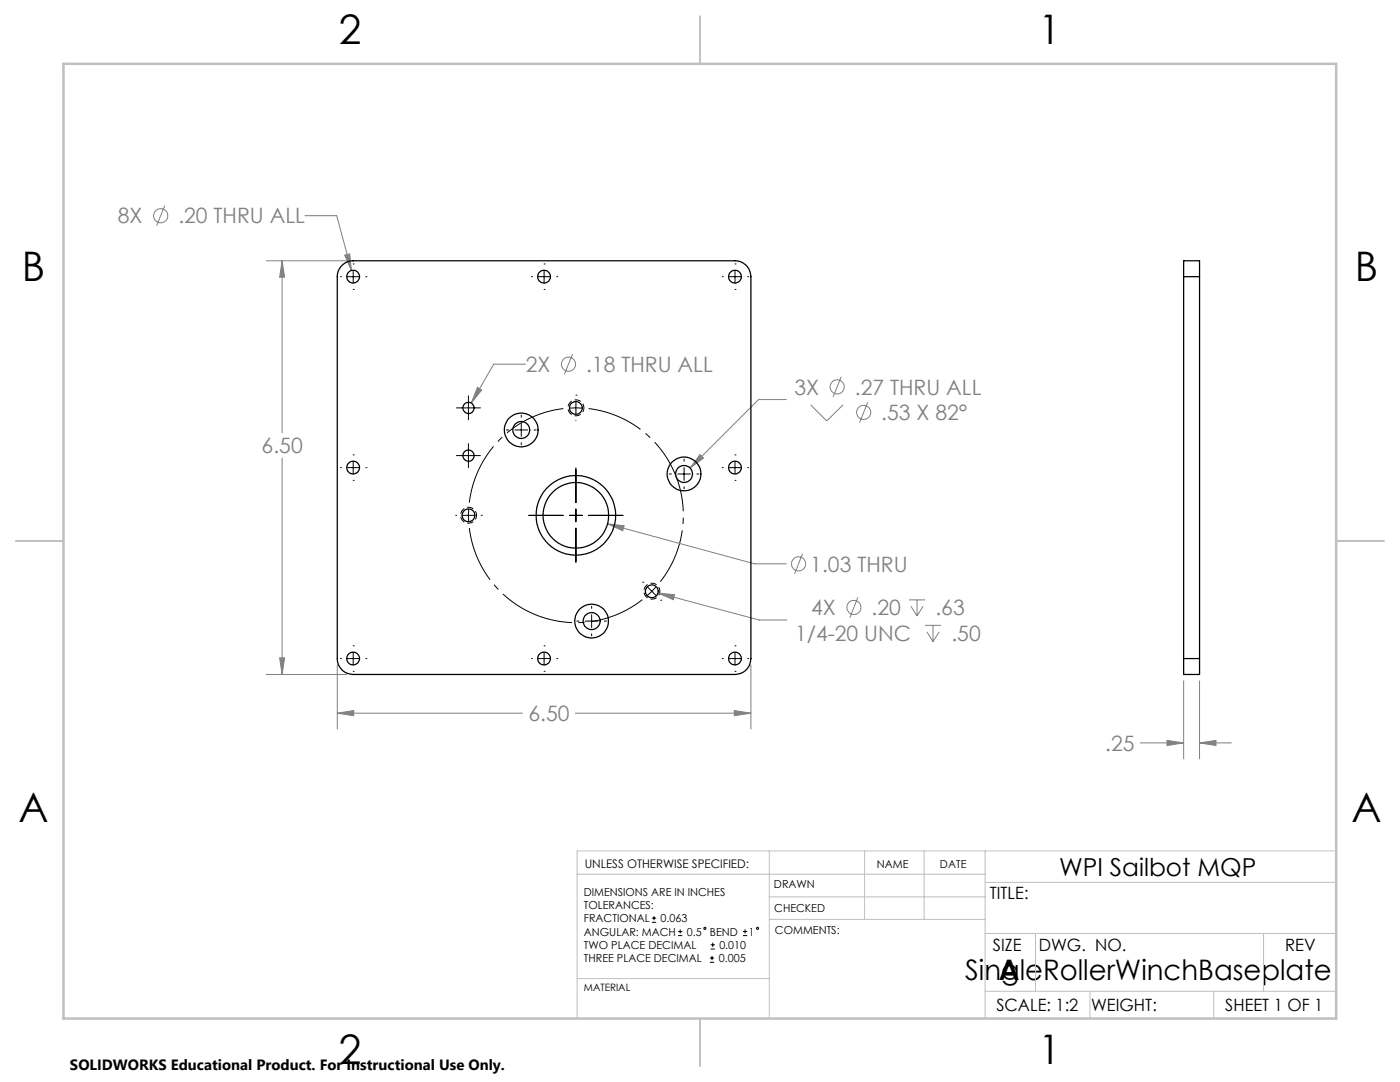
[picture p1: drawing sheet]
<svg xmlns="http://www.w3.org/2000/svg" width="279mm" height="216mm" viewBox="0 0 279 216" stroke-linecap="round" stroke-linejoin="round" font-family="sans-serif">
<g fill="none" stroke="#808080" stroke-width=".2">
<path d="M32.9 41l-1.6 4M53.1 52h16.1M56.3 52v34.4M56.3 52l.5 3.3h-1zM60.9 43h6.3l2.9 11M68.8 50.9l1-.2 .3 3.3zM95.3 77.3l.8 .5-2 2.6zM104.9 72.7h-6.4l-4.4 7.7M114.3 70.7l-1.7 4M156.9 79.7h-5.5l-13.7 13.7M167.9 75.2l-1.6 4M56.3 91.4v43.2"/>
<path d="M139.7 90.7l.7 .7-2.7 2zM161.8 80.8l3.2 3.2 3.2-3.2M173.2 80.3l-1.6 4M121.2 104.5l29.4 8h6.3M121.2 104.5l3.4 .4-.3 1zM131.3 118.3l20.2 5.4h5.6M131.3 118.3l3.3 .4-.2 1zM160.2 110.5l-1.6 4M171.2 119.2l-1.6 4M181.4 119.7h3.2M183 119.7v3.2M53.1 134.6h16.1"/>
<path d="M55.8 131.3h1l-.5 3.3zM67.3 132.7v12.8M149.9 132.7v12.8M181.8 121l1.2 1.9M184.2 121l-1.2 1.9M184.6 124.8h3.2M185 126.1l1.2 1.9M186.2 124.8v3.2M187.4 126.1l-1.2 1.9M236.2 135.9v15.5M239.4 135.9v15.5M67.3 142.3h37"/>
<path d="M67.3 142.3l3.3-.5v1zM114.8 142.3h35.1M146.5 141.8l3.4 .5-3.4 .5zM227.6 148.2h8.6M232.9 147.7l3.3 .5-3.3 .6zM239.4 148.2h6.3M239.4 148.2l3.3-.5v1.1z"/>
<circle cx="32.1" cy="43.1" r="1.41"/>
<circle cx="113.5" cy="72.7" r="1.41"/>
<circle cx="167.1" cy="77.2" r="1.41"/>
<circle cx="172.4" cy="82.3" r="1.41"/>
<circle cx="159.4" cy="112.5" r="1.41"/>
<circle cx="170.4" cy="121.2" r="1.42"/>
</g>
<g fill="none" stroke="#000" stroke-width=".2">
<path d="M67.9 55.2h.1M69.2 55.2h2.6M70.5 57.7h.1M70.5 52.7h.1M70.5 53.9v2.6M73 55.2h.1M106 55.2h.1M107.3 55.2h2.6M108.6 57.7h.1M108.6 52.7h.1M108.6 53.9v2.6M111.1 55.2h.1"/>
<path d="M144.1 55.2h.1M145.4 55.2h2.6M146.7 57.7h.1M146.7 52.7h.1M146.7 53.9v2.6M149.2 55.2h.1M93.5 79v4.8M114.9 78.8h.1M67.9 93.3h.1M69.2 93.3h2.6M70.5 95.8h.1M70.5 90.8h.1"/>
<path d="M70.5 92v2.6M73 93.3h.1M91.1 90.9h4.8M91.1 81.4h4.8M93.5 88.5v4.8M101.1 85.8h.4M102.8 85.8h2.5M104 82.8v.5M104 84.5v2.6M104 88.3v.5M106.6 85.8h.4M113.7 81.4h2.5"/>
<path d="M114.9 80.1v2.6M114.9 83.9v.1M114.9 93.3v7M133.6 94.6h.4M135.3 94.6h2.5M136.5 91.6v.4M136.5 93.3v2.5M136.5 97.1v.4M139.1 94.6h.4M144.1 93.3h.1M145.4 93.3h2.6M146.7 95.8h.1"/>
<path d="M146.7 90.8h.1M146.7 92v2.6M149.2 93.3h.1M90.9 102.8h.1M92.2 102.8h2.6M93.5 101.6v2.5M96 102.8h.1M105.4 102.8h7M113.7 102.8h2.5M114.9 101.6v2.5M114.9 105.4v6.9M117.5 102.8h6.9"/>
<path d="M128.3 116.2h.1M129.2 117.1l1.8 1.8M131 117.1l-1.8 1.8M131.9 119.8h.1M67.9 131.4h.1M69.2 131.4h2.6M70.5 133.9h.1M70.5 128.9h.1M70.5 130.1v2.6M73 131.4h.1M106 131.4h.1M107.3 131.4h2.6"/>
<path d="M108.6 133.9h.1M108.6 128.9h.1M108.6 130.1v2.6M111.1 131.4h.1M115.1 123.9h.4M116.8 123.9h2.5M118.1 121v.4M118.1 122.7v2.5M118.1 126.5v.4M120.6 123.9h.4M144.1 131.4h.1M145.4 131.4h2.6"/>
<path d="M146.7 133.9h.1M146.7 128.9h.1M146.7 130.1v2.6M149.2 131.4h.1M130.1 184h.9M130.1 183.2h.9M130.5 182.8v.8M135.3 186.7h.9M135.3 185.9h.9M135.7 185.5v.8M141.7 192h.8M141.7 191.2h.8"/>
<path d="M141.8 189.4h.9M141.8 188.5h.9M142.1 190.7v.9M142.2 188.1v.8M148.3 186.7h.8M148.3 185.9h.8M148.7 185.5v.8"/>
<circle cx="140.7" cy="185.2" r=".22"/>
<circle cx="151.2" cy="185.2" r=".22"/>
</g>
<path d="M116.5 81.4a1.59 1.59 0 0 1-2.3 1.4 1.59 1.59 0 0 1-.2-2.7 1.59 1.59 0 0 1 2.5 1.1v.2M95.1 102.8a1.59 1.59 0 0 1-2.3 1.4 1.59 1.59 0 0 1-.2-2.7 1.59 1.59 0 0 1 2.5 1.1v.2M131.7 118a1.59 1.59 0 0 1-2.3 1.4 1.59 1.59 0 0 1-.2-2.7 1.59 1.59 0 0 1 2.5 1.1v.2" fill="none" stroke="#000" stroke-width=".2" stroke-dasharray="1.3 .6" stroke-dashoffset=".4" stroke-linecap="butt"/>
<path d="M112.4 81.5a21.4 21.4 0 0 0-18.7 18.8" fill="none" stroke="#000" stroke-width=".2" stroke-dasharray="15.2 1.3 1.3 1.3" stroke-dashoffset="2.9" stroke-linecap="butt"/>
<path d="M93.7 105.3a21.4 21.4 0 0 0 34.5 14.4M131.8 116.1a21.4 21.4 0 0 0-14.3-34.6" fill="none" stroke="#000" stroke-width=".2" stroke-dasharray="15.2 1.3 1.3 1.3" stroke-dashoffset="4" stroke-linecap="butt"/>
<g fill="none" stroke="#c0c0c0" stroke-width=".2">
<path d="M115.2 174.4h81.4M153.5 169.8v33.4M153.5 179h43.1M172.5 169.8v13.6M184.4 169.8v13.6M196.6 169.8v33.4M196.6 176.1h70.1M266.7 169.8h-151.5v33.4M115.2 195.3h38.4M153.6 183.4h43M196.6 197.8h70.1M196.6 186.3h70.1"/>
<path d="M206.7 186.3v11.5M217.5 197.8v5.4M242.2 197.8v5.4M252.2 186.3v11.5"/>
</g>
<path d="M139.7 3.2v9.5M3.1 107.9h9.6M266.7 107.9h9.5M139.7 203.2v9.6" fill="none" stroke="#c0c0c0" stroke-width=".25"/>
<path d="M12.7 12.7h254v190.5h-254z" fill="none" stroke="#c0c0c0" stroke-width=".5"/>
<path d="M56.3 52l.5 3.3h-1zM55.8 131.3h1l-.5 3.3zM67.3 142.3l3.3-.5v1zM146.5 141.8l3.4 .5-3.4 .5zM68.8 50.9l1.3 3.1-.3-3.3zM95.3 77.3l-1.2 3.1 2-2.6zM139.7 90.7l-2 2.7 2.7-2zM121.2 104.5l3.1 1.4 .3-1zM131.3 118.3l3.1 1.4 .2-1zM232.9 147.7l3.3 .5-3.3 .6zM239.4 148.2l3.3-.5v1.1z" fill="#808080"/>
<g fill="none" stroke="#000" stroke-width=".25">
<path d="M68.4 52.8a2.97 2.97 0 0 1 2.1-.8h76.2a3.2 3.2 0 0 1 3.2 3.2v76.2a3.2 3.2 0 0 1-3.2 3.2h-76.2a3.2 3.2 0 0 1-3.2-3.2v-76.2a3 3 0 0 1 1.1-2.4zM236.2 55.2v-3.2h3.2v3.2M236.2 55.2h3.2M236.2 55.2v76.2M239.4 55.2v76.2M236.2 131.4v3.2h3.2v-3.2M236.2 131.4h3.2"/>
<circle cx="70.5" cy="55.2" r="1.28"/>
<circle cx="108.6" cy="55.2" r="1.28"/>
<circle cx="146.7" cy="55.2" r="1.28"/>
<circle cx="70.5" cy="93.3" r="1.28"/>
<circle cx="93.5" cy="90.9" r="1.12"/>
<circle cx="93.5" cy="81.4" r="1.12"/>
<circle cx="104" cy="85.8" r="3.4"/>
<circle cx="104" cy="85.8" r="1.69"/>
<circle cx="114.9" cy="81.4" r="1.27"/>
<circle cx="136.5" cy="94.6" r="3.4"/>
<circle cx="136.5" cy="94.6" r="1.69"/>
<circle cx="146.7" cy="93.3" r="1.28"/>
<circle cx="93.5" cy="102.8" r="1.28"/>
<circle cx="114.9" cy="102.8" r="6.5"/>
<circle cx="114.9" cy="102.8" r="7.9"/>
<circle cx="130.1" cy="118" r="1.28"/>
<circle cx="70.5" cy="131.4" r="1.28"/>
<circle cx="108.6" cy="131.4" r="1.28"/>
<circle cx="118.1" cy="123.9" r="3.4"/>
<circle cx="118.1" cy="123.9" r="1.69"/>
<circle cx="146.7" cy="131.4" r="1.28"/>
</g>
<g font-size="8.1">
<text x="67.6" y="8.9">2</text>
<text x="207.3" y="8.9">1</text>
<text x="4.4" y="56.2">B</text>
<text x="270.4" y="56.2">B</text>
<text x="3.7" y="164.1">A</text>
<text x="269.7" y="164.1">A</text>
<text x="67.6" y="212.4">2</text>
<text x="207.3" y="212.4">1</text>
</g>
<g font-size="5.6">
<text x="192.6" y="195.5">SingleRollerWinchBaseplate</text>
<text x="199.3" y="195.5">A</text>
</g>
<text font-size="4.9" x="211.4" y="174.7">WPI Sailbot MQP</text>
<g font-size="4.2" fill="#808080">
<text x="23.5" y="44.6">8X</text>
<text x="35.6" y="44.6">.20 THRU ALL</text>
<text x="104.9" y="74.2">2X</text>
<text x="117" y="74.2">.18 THRU ALL</text>
<text x="158.5" y="78.7">3X</text>
<text x="170.6" y="78.7">.27 THRU ALL</text>
<text x="175.9" y="83.8">.53 X 82°</text>
<text x="52.2" y="90.5">6.50</text>
<text x="161.7" y="114">1.03 THRU</text>
<text x="161.9" y="122.7">4X</text>
<text x="173.9" y="122.7">.20</text>
<text x="186.7" y="122.7">.63</text>
<text x="158.7" y="127.8">1/4-20 UNC</text>
<text x="189.9" y="127.8">.50</text>
<text x="105.5" y="143.9">6.50</text>
<text x="220.6" y="149.8">.25</text>
</g>
<g font-size="3.4">
<text x="197.6" y="179.4">TITLE:</text>
<text x="198.2" y="189.8">SIZE</text>
<text x="207.3" y="189.8">DWG. NO.</text>
<text x="256.5" y="189.8">REV</text>
<text x="198.8" y="201.7">SCALE: 1:2</text>
<text x="217.7" y="201.8">WEIGHT:</text>
<text x="244.5" y="201.7">SHEET 1 OF 1</text>
</g>
<text font-size="3" x="14" y="213.5">SOLIDWORKS Educational Product. For Instructional Use Only.</text>
<text font-size="2.4" x="116.7" y="173.2">UNLESS OTHERWISE SPECIFIED:</text>
<g font-size="2.2">
<text x="175" y="173.2">NAME</text>
<text x="187.6" y="173.2">DATE</text>
<text x="116.5" y="178.7">DIMENSIONS ARE IN INCHES</text>
<text x="154.5" y="177.1">DRAWN</text>
<text x="116.5" y="181.4">TOLERANCES:</text>
<text x="116.5" y="184">FRACTIONAL</text>
<text x="131.8" y="184">0.063</text>
<text x="154.5" y="182">CHECKED</text>
<text x="116.5" y="192">THREE PLACE DECIMAL</text>
<text x="116.5" y="189.3">TWO PLACE DECIMAL</text>
<text x="116.5" y="186.7">ANGULAR: MACH</text>
<text x="137.1" y="186.7">0.5</text>
<text x="141.7" y="186.7">BEND</text>
<text x="143.4" y="192">0.005</text>
<text x="143.6" y="189.3">0.010</text>
<text x="149.4" y="186.7">1</text>
<text x="154.7" y="186.4">COMMENTS:</text>
</g>
<text font-size="2" x="116.5" y="197.7">MATERIAL</text>
</svg>
